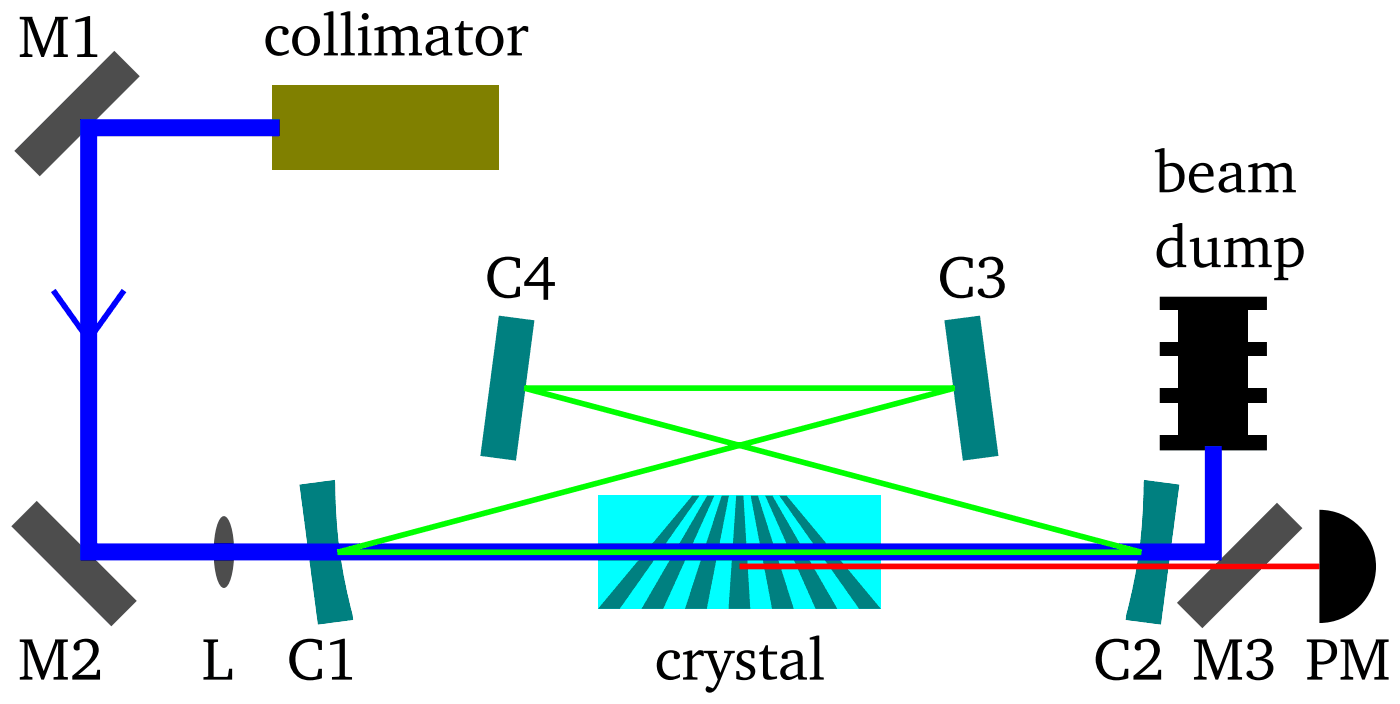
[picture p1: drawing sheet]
<svg xmlns="http://www.w3.org/2000/svg" width="247mm" height="124mm" viewBox="0 0 247 124" stroke-linecap="round" stroke-linejoin="round" font-family="sans-serif">
<g fill="#008080">
<path d="M52.9 85.6l6.3-.8a93.1 93.1 0 0 0 3.1 23.8l.1 .9-6.2 .9z"/>
<path d="M202.2 84.8l6.2 .8-3.2 24.8-6.3-.9 .1-.9a91.7 91.7 0 0 0 3.2-23.8z"/>
<path d="M88.2 55.8l6.2 .8-3.2 24.8-6.3-.9z"/>
<path d="M166.9 56.6l6.3-.8 3.2 24.7-6.2 .9z"/>
<path d="M105.7 97.1h50v1h-50z"/>
</g>
<path d="M105.7 87.6h50v20h-50z" fill="#0ff"/>
<g fill="#008080">
<path d="M127.5 87.6h1.3l-3.9 20h-3.8z"/>
<path d="M130.1 87.6h1.3l1.2 20h-3.9z"/>
<path d="M132.7 87.6h1.2l6.4 20h-3.9z"/>
<path d="M135.2 87.6h1.3l11.5 20h-3.9z"/>
<path d="M125 87.6h1.3l-9.1 20h-3.8z"/>
<path d="M122.3 87.6h1.3l-14.1 20h-3.8z"/>
<path d="M137.7 87.6h1.3l16.7 20h-3.9z"/>
</g>
<g fill="#4d4d4d">
<path d="M38.9 91.6l.7-.4a1.8 1.8 0 0 1 1.1 1.5 17.8 17.8 0 0 1-.2 10.3l-.6 .8-.3 .1a1.8 1.8 0 0 1-1.2-1.5 17.8 17.8 0 0 1 .3-10.4z"/>
<path d="M2 93l4.5-4.5 17.7 17.7-4.5 4.5z"/>
<path d="M20.2 9l4.5 4.5-17.7 17.6-4.5-4.4z"/>
</g>
<path d="M48.2 15.1h40v15h-40z" fill="#808000"/>
<path d="M225.7 88.8l4.5 4.5-17.7 17.7-4.5-4.5z" fill="#4d4d4d"/>
<path d="M233.2 90.1a10 10 0 0 1 10 10 10 10 0 0 1-10 10z" fill="#000"/>
<path d="M205.7 52.9h17.5v26.1h-17.5z" fill="#000" stroke="#000" stroke-width="1.2" stroke-linecap="butt"/>
<g fill="#fff">
<path d="M204.4 71.3h3.8v5.5h-3.8z"/>
<path d="M204.4 63.1h3.8v5.5h-3.8z"/>
<path d="M204.4 54.8h3.8v5.5h-3.8z"/>
<path d="M220.7 71.3h3.7v5.5h-3.7z"/>
<path d="M220.7 63.1h3.7v5.5h-3.7z"/>
<path d="M220.7 54.8h3.7v5.5h-3.7z"/>
</g>
<path d="M49.4 22.6h-33.7v74.9h198.7v-18.7" fill="none" stroke="#00f" stroke-width="3" stroke-linecap="butt"/>
<path d="M59.7 97.6l109-29h-76l109 29z" fill="none" stroke="#0f0" stroke-width="1" stroke-linecap="butt"/>
<path d="M130.7 100.1h102.5" fill="none" stroke="#f00" stroke-width="1" stroke-linecap="butt"/>
<path d="M9.4 51.3l6.3 8.8 6.2-8.8" fill="none" stroke="#00f" stroke-width="1" stroke-linecap="butt"/>
<g font-size="10.6">
<text x="3.2" y="10.1">M1</text>
<text x="46.5" y="9.8">collimator</text>
<text x="204" y="34">beam</text>
<text x="204" y="47.2">dump</text>
<text x="85.7" y="52.6">C4</text>
<text x="165.7" y="52.6">C3</text>
<text x="3.2" y="120.1">M2</text>
<text x="35.7" y="120.1">L</text>
<text x="50.7" y="120.1">C1</text>
<text x="115.7" y="120.1">crystal</text>
<text x="193.2" y="120.1">C2 M3 PM</text>
</g>
</svg>
